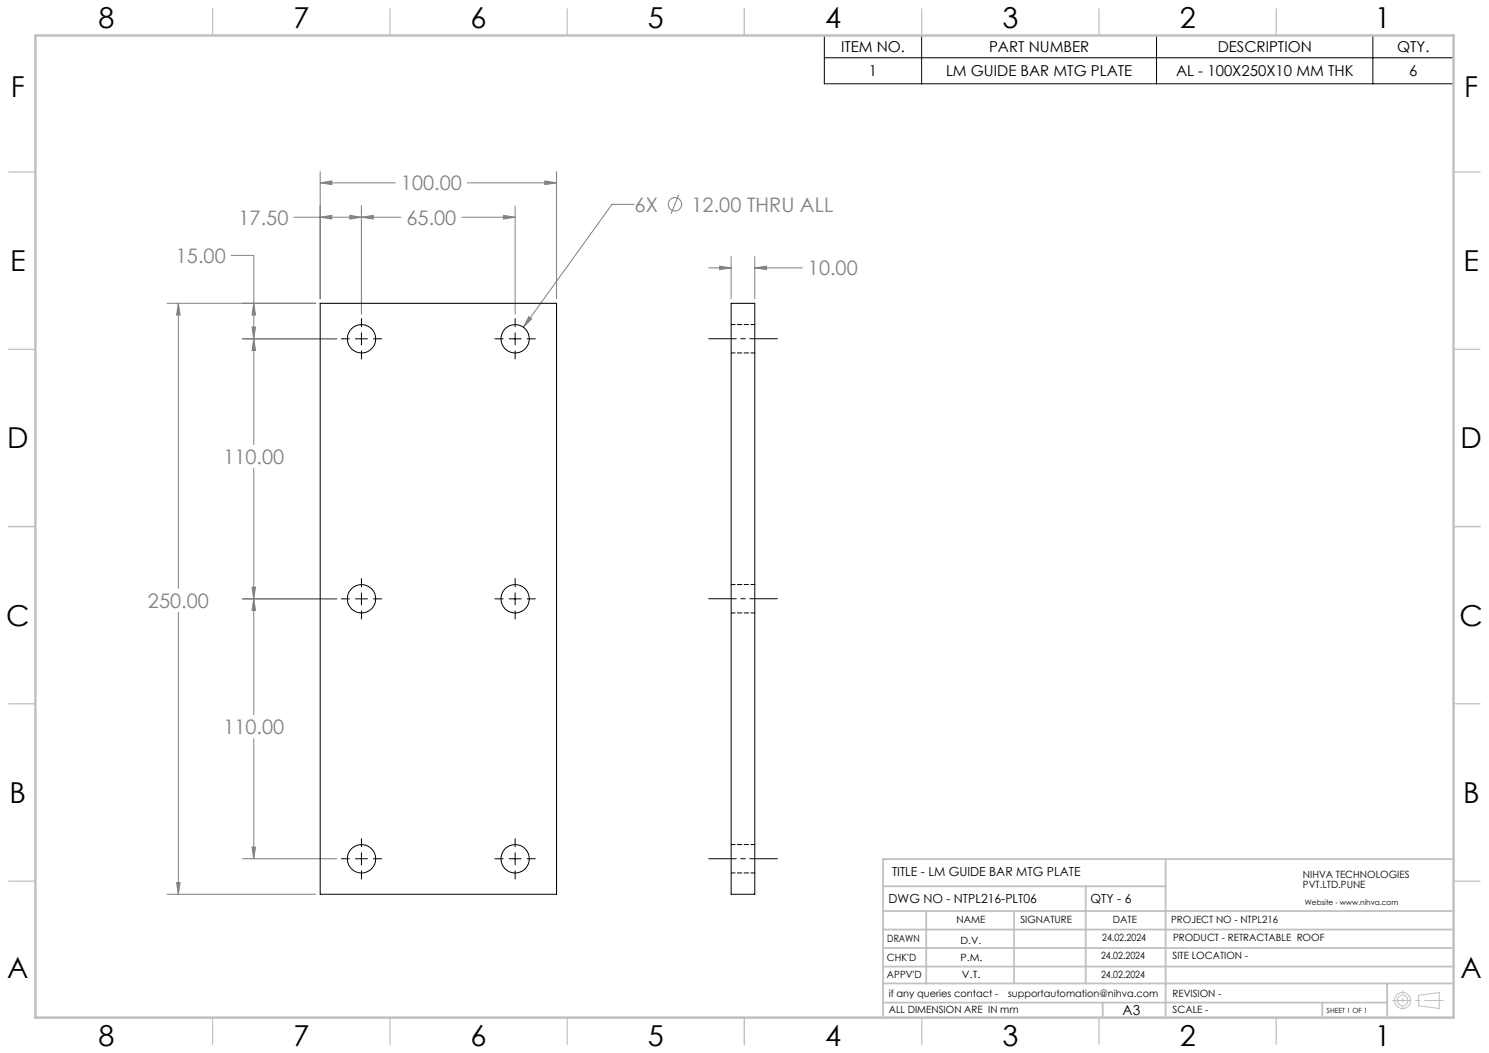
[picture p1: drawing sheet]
<svg xmlns="http://www.w3.org/2000/svg" width="420mm" height="297mm" viewBox="0 0 420 297" stroke-linecap="round" stroke-linejoin="round" font-family="sans-serif">
<g fill="none" stroke="#808080" stroke-width=".28">
<path d="M90.3 51.6l3.3-.6v1.1zM90.3 48.4v35.9M90.3 51.6h21.2M102 58.1v30.5M131.8 51.6h25.2M145.3 58.1v30.5M153.7 51l3.3 .6-3.3 .5zM157 48.4v35.9M179 57.6h-6.4l-25 34.7M191.5 54.9l-2.2 5.4M65.2 72h6.4v53.4M82.9 61.3h30.2"/>
<path d="M90.3 61.3l3.3-.6v1.1zM98.7 60.7l3.3 .6-3.3 .5zM102 61.3l3.3-.6v1.1zM130.3 61.3h15M142 60.7l3.3 .6-3.3 .5zM199.9 75.6h6.3M203 75.1l3.2 .5-3.2 .5zM206.2 72.4v11.9M212.9 75.6l3.3-.5v1zM212.9 72.4v11.9M212.9 75.6h13.4M47.1 85.5h41.9"/>
<path d="M50.3 85.5l.5 3.4h-1zM50.3 85.5v80.4M68.4 95.6h26.6M71.1 92.2h1l-.5 3.4zM71.6 95.6l.5 3.2h-1zM71.6 85.5l.5 3.4h-1zM149.2 89.3l.8 .6-2.4 2.4zM71.6 132.1v69.5M50.3 172.7v79.5M68.4 168.9h26.6M71.1 165.6h1l-.5 3.3zM71.6 168.9l.5 3.3h-1z"/>
<path d="M71.6 208.3v33.9M71.1 238.9h1l-.5 3.3zM47.1 252.2h41.9M49.8 248.9h1l-.5 3.3zM68.4 242.2h26.6"/>
<circle cx="190.4" cy="57.6" r="1.89"/>
</g>
<g fill="none" stroke="#c0c0c0" stroke-width=".28">
<path d="M400.2 280.7l5.8-.7v4.4l-5.8-.7z"/>
<circle cx="395.6" cy="282.2" r="2.26"/>
<circle cx="395.6" cy="282.2" r="1.49"/>
</g>
<g fill="none" stroke="#000" stroke-width=".28">
<path d="M232.5 10h177.5v13.6h-177.5zM232.5 16.3h177.5M260 10v13.6M326.2 10v13.6M387.2 10v13.6M96.3 95.6h2.3M100.3 95.6h3.3M102 89.8v2.4M102 93.9v3.4M102 99v2.2M105.3 95.6h2.4M139.6 95.6h2.3"/>
<path d="M143.6 95.6h3.4M145.3 89.8v2.4M145.3 93.9v3.4M145.3 99v2.2M148.7 95.6h2.3M96.3 168.9h2.3M100.3 168.9h3.3M102 163.2v2.3M102 167.2v3.4M102 172.3v2.3M105.3 168.9h2.4M139.6 168.9h2.3"/>
<path d="M143.6 168.9h3.4M145.3 163.2v2.3M145.3 167.2v3.4M145.3 172.3v2.3M148.7 168.9h2.3M102 236.5v2.3M145.3 236.5v2.3M96.3 242.2h2.3M100.3 242.2h3.3M102 240.5v3.4M102 245.6v2.3M105.3 242.2h2.4"/>
<path d="M139.6 242.2h2.3M143.6 242.2h3.4M145.3 240.5v3.4M145.3 245.6v2.3M148.7 242.2h2.3"/>
</g>
<path d="M199.9 95.5h19.4M199.9 168.9h19.4M199.9 242.2h19.4" fill="none" stroke="#000" stroke-width=".28" stroke-dasharray="15.2 1.3 1.3 1.3" stroke-dashoffset="7.5"/>
<path d="M392.7 282.2h14.4" fill="none" stroke="#c0c0c0" stroke-width=".28" stroke-dasharray="15.2 1.3 1.3 1.3" stroke-dashoffset="9.9"/>
<path d="M395.7 279.5v5.1" fill="none" stroke="#c0c0c0" stroke-width=".28" stroke-dasharray="15.2 1.3 1.3 1.3" stroke-dashoffset="14.6"/>
<g fill="none" stroke="#c0c0c0" stroke-width=".35">
<path d="M60 2.5v7.5M110 2.5v7.5M160 2.5v7.5M210 2.5v7.5M260 2.5v7.5M310 2.5v7.5M360 2.5v7.5M2.5 48.5h7.5M410 48.5h7.5M2.5 98.5h7.5M410 98.5h7.5M2.5 148.5h7.5"/>
<path d="M410 148.5h7.5M2.5 198.5h7.5M410 198.5h7.5M2.5 248.5h7.5M410 248.5h7.5M60 287v7.5M110 287v7.5M160 287v7.5M210 287v7.5M260 287v7.5M310 287v7.5M360 287v7.5"/>
</g>
<g fill="none" stroke="#c0c0c0" stroke-width=".5">
<path d="M249.1 257h160.9M249.1 250h79.7M261.3 257v20.4M286 257v20.4M306.2 250v27.4M328.8 242.3v44.7M410 242.3h-160.9v44.7M249.1 272.6h160.9M249.1 267.4h160.9M249.1 262.2h160.9M249.1 277.4h160.9M391.3 277.4v9.6"/>
<path d="M249.1 282.8h142.2M311 282.8v4.2M373 282.8v4.2"/>
</g>
<path d="M10 10h400v277h-400z" fill="none" stroke="#c0c0c0" stroke-width=".7"/>
<path d="M153.7 51l3.3 .6-3.3 .5zM90.3 51.6l3.3-.6v1.1zM50.3 85.5l.5 3.4h-1zM49.8 248.9h1l-.5 3.3zM102 61.3l3.3-.6v1.1zM142 60.7l3.3 .6-3.3 .5zM71.6 95.6l.5 3.2h-1zM71.1 165.6h1l-.5 3.3zM71.6 168.9l.5 3.3h-1zM71.1 238.9h1l-.5 3.3zM71.1 92.2h1l-.5 3.4zM71.6 85.5l.5 3.4h-1zM98.7 60.7l3.3 .6-3.3 .5zM90.3 61.3l3.3-.6v1.1zM149.2 89.3l-1.6 3 2.4-2.4zM203 75.1l3.2 .5-3.2 .5zM212.9 75.6l3.3-.5v1z" fill="#808080"/>
<g fill="none" stroke="#000" stroke-width=".28">
<path d="M90.3 85.5h66.7v166.7h-66.7zM206.2 85.5h6.7v166.7h-6.7z"/>
<circle cx="102" cy="95.6" r="4"/>
<circle cx="145.3" cy="95.6" r="4"/>
<circle cx="102" cy="168.9" r="4"/>
<circle cx="145.3" cy="168.9" r="4"/>
<circle cx="102" cy="242.2" r="4"/>
<circle cx="145.3" cy="242.2" r="4"/>
</g>
<path d="M206.3 99.5h6.6M212.9 91.5h-6.6M206.3 172.9h6.6M212.9 164.9h-6.6M212.9 238.2h-6.6M206.3 246.2h6.6" fill="none" stroke="#000" stroke-width=".28" stroke-dasharray="1.3 .6" stroke-dashoffset=".2"/>
<g font-size="8.1">
<text x="27.8" y="8">8</text>
<text x="82.8" y="8">7</text>
<text x="132.8" y="8">6</text>
<text x="182.8" y="8">5</text>
<text x="232.8" y="8">4</text>
<text x="282.8" y="8">3</text>
<text x="332.8" y="8">2</text>
<text x="387.8" y="8">1</text>
<text x="3" y="27.2">F</text>
<text x="413" y="27.2">F</text>
<text x="2.8" y="76.5">E</text>
<text x="412.8" y="76.5">E</text>
<text x="2" y="126.5">D</text>
<text x="412" y="126.5">D</text>
<text x="1.7" y="176.5">C</text>
<text x="411.7" y="176.5">C</text>
<text x="2.7" y="226.5">B</text>
<text x="412.7" y="226.5">B</text>
<text x="2" y="275.7">A</text>
<text x="412" y="275.7">A</text>
<text x="27.8" y="295">8</text>
<text x="82.8" y="295">7</text>
<text x="132.8" y="295">6</text>
<text x="182.8" y="295">5</text>
<text x="232.8" y="295">4</text>
<text x="282.8" y="295">3</text>
<text x="332.8" y="295">2</text>
<text x="387.8" y="295">1</text>
</g>
<g font-size="5.6" fill="#808080">
<text x="113.1" y="53.7">100.00</text>
<text x="179" y="59.7">6X</text>
<text x="195.1" y="59.7">12.00 THRU ALL</text>
<text x="67.3" y="63.4">17.50</text>
<text x="114.7" y="63.4">65.00</text>
<text x="49.6" y="74.1">15.00</text>
<text x="227.9" y="77.7">10.00</text>
<text x="63" y="130.9">110.00</text>
<text x="41.7" y="171.4">250.00</text>
<text x="63" y="207.1">110.00</text>
</g>
<g font-size="4.2">
<text x="237.2" y="14.7">ITEM NO.</text>
<text x="279" y="14.7">PART NUMBER</text>
<text x="343.5" y="14.7">DESCRIPTION</text>
<text x="394.1" y="14.7">QTY.</text>
<text x="245.1" y="21.5">1</text>
<text x="266.8" y="21.5">LM GUIDE BAR MTG PLATE</text>
<text x="331.7" y="21.5">AL - 100X250X10 MM THK</text>
<text x="397.5" y="21.5">6</text>
</g>
<text font-size="3.9" x="316.7" y="286.4">A3</text>
<g font-size="3.5">
<text x="251.6" y="247.2">TITLE - LM GUIDE BAR MTG PLATE</text>
<text x="250.6" y="254.8">DWG NO - NTPL216-PLT06</text>
<text x="307.6" y="254.8">QTY - 6</text>
</g>
<g font-size="2.8">
<text x="367.5" y="247.7">NIHVA TECHNOLOGIES</text>
<text x="367.5" y="250.5">PVT.LTD.PUNE</text>
<text x="269.8" y="260.4">NAME</text>
<text x="287.8" y="260.4">SIGNATURE</text>
<text x="313.9" y="260.5">DATE</text>
<text x="330.4" y="260.5">PROJECT NO - NTPL216</text>
<text x="250.3" y="265.7">DRAWN</text>
<text x="270.9" y="266.1">D.V.</text>
<text x="310.9" y="265.5">24.02.2024</text>
<text x="330.9" y="265.5">PRODUCT - RETRACTABLE ROOF</text>
<text x="250.2" y="271.1">CHK'D</text>
<text x="250.2" y="275.8">APPV'D</text>
<text x="270.9" y="271.1">P.M.</text>
<text x="271.3" y="275.8">V.T.</text>
<text x="310.6" y="270.6">24.02.2024</text>
<text x="310.6" y="275.8">24.02.2024</text>
<text x="330.7" y="270.6">SITE LOCATION -</text>
<text x="250.7" y="281.1">if any queries contact -</text>
<text x="284.3" y="281.1">supportautomation@nihva.com</text>
<text x="330.7" y="281.1">REVISION -</text>
<text x="250.7" y="285.6">ALL DIMENSION ARE IN mm</text>
<text x="330.7" y="285.6">SCALE -</text>
</g>
<text font-size="2.1" x="368.1" y="255.1">Website - www.nihva.com</text>
<text font-size="2" x="374.2" y="285.6">SHEET 1 OF 1</text>
</svg>
